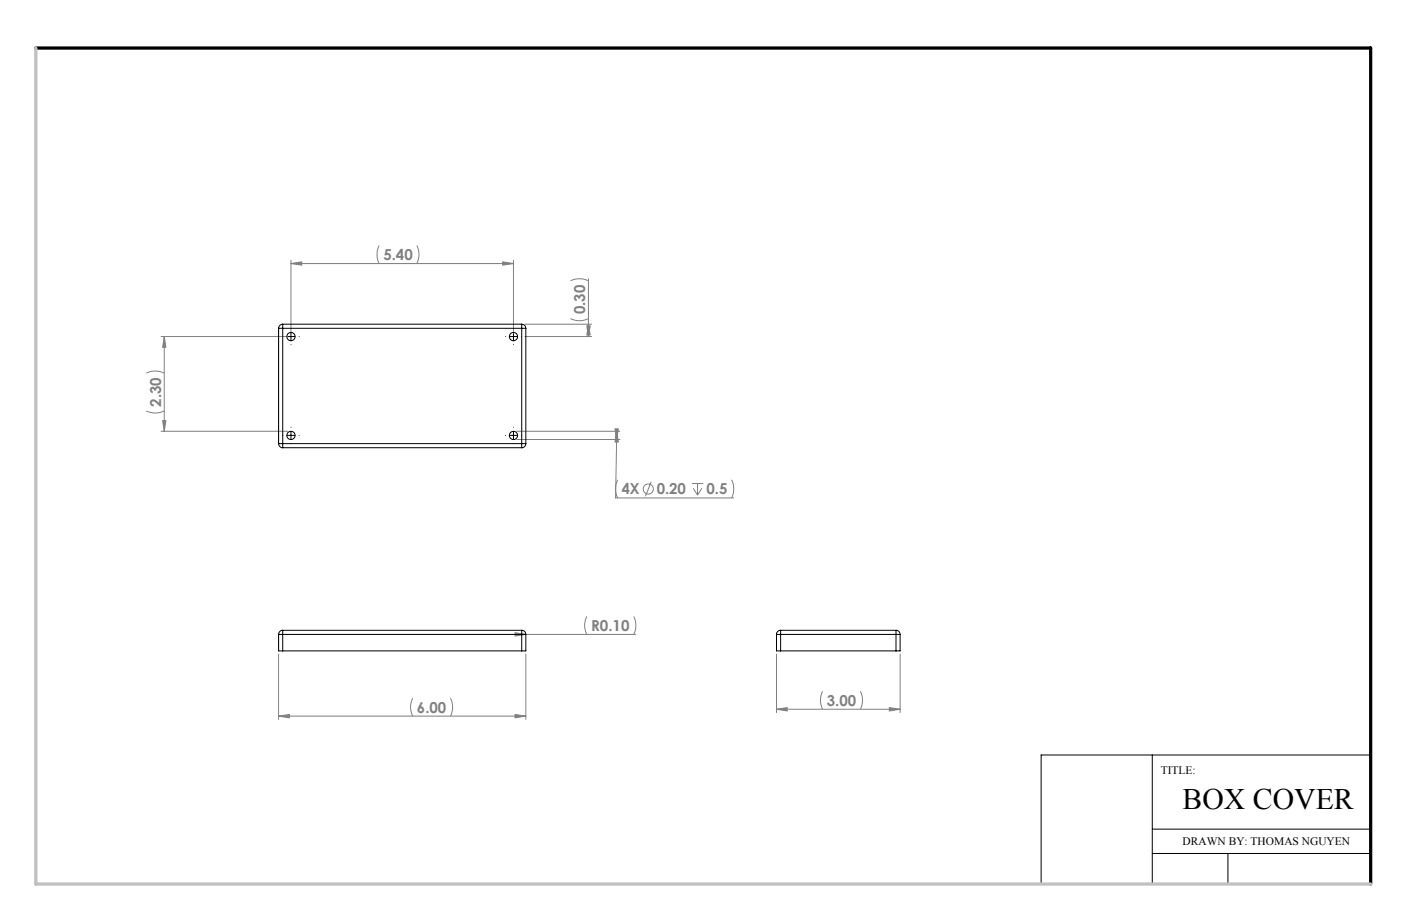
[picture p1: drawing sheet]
<svg xmlns="http://www.w3.org/2000/svg" width="432mm" height="279mm" viewBox="0 0 432 279" stroke-linecap="round" stroke-linejoin="round" font-family="sans-serif">
<g fill="none" stroke="#808080" stroke-width=".31">
<path d="M116.8 75.7a6.4 6.4 0 0 0 0 5.6M128.5 75.7a6.1 6.1 0 0 1 0 5.6M89.7 81.3l3.3-.5v1zM89.7 80.3v22.5M89.7 81.3h68.6M154.9 80.8l3.4 .5-3.4 .5zM158.3 80.3v22.5M161.8 100h20.6M175.8 98.2a6.1 6.1 0 0 0 5.6 0M175.8 86.6a6.4 6.4 0 0 1 5.6 0M181.4 100l.5 3.3h-1zM181.4 86v17.8"/>
<path d="M45.1 115.1a6.4 6.4 0 0 1 5.5 0M49.6 103.8h39.1M50.6 103.8v29.2M50.6 103.8l.5 3.3h-1zM161.8 103.8h20.6M180.9 100.5h1l-.5 3.3zM45.1 126.7a6.1 6.1 0 0 0 5.5 0M49.6 133h39.1M50.1 129.7h1l-.5 3.3zM159.2 133h31.9M159.2 135.5h31.9M189.5 132.3h1.1l-.5 3.2z"/>
<path d="M190.1 133v2.5M190.1 134.3l-.4 19.3h36.4M190.1 133l.5 3.3h-1.1zM190.4 148a6.5 6.5 0 0 0 0 5.6M200.7 148.6l-1.8 4.4M213.2 149.1h3.5M213.6 150.6l1.4 2.1M215 149.1v3.6M216.3 150.6l-1.3 2.1M225.5 148a6.2 6.2 0 0 1 0 5.6M158.8 195.1l3.3 .6-3.3 .4zM160.8 195.7h35.2"/>
<path d="M180.9 190.1a6.1 6.1 0 0 0 0 5.6M195.3 190.1a6.4 6.4 0 0 1 0 5.6M85.9 201.7v20.2M127.2 215.3a6.1 6.1 0 0 0 0 5.5M138.8 215.3a6.1 6.1 0 0 1 0 5.5M162.1 201.7v20.2M239.3 218.7l3.3-.5v1.1zM239.3 201.7v18M239.3 218.7h38.1M253.5 213.2a6.1 6.1 0 0 0 0 5.5M265.2 213.2a6.4 6.4 0 0 1 0 5.5M274.1 218.2l3.3 .5-3.3 .6z"/>
<path d="M277.4 201.7v18M85.9 220.8h76.2M85.9 220.8l3.3-.5v1.1zM158.8 220.3l3.3 .5-3.3 .6z"/>
<circle cx="199.8" cy="150.8" r="1.55"/>
</g>
<g fill="none" stroke="#000" stroke-width=".31" stroke-dasharray="15.2 1.3 1.3 1.3">
<path d="M87.2 103.8h.1M89.7 101.3h.1M89.7 106.3h.1M92.2 103.8h.1M155.8 103.8h.1M158.3 101.3h.1M158.3 106.3h.1M160.8 103.8h.1M87.2 134.3h.1M89.7 131.8v-.1M89.7 136.8h.1M92.2 134.3h.1"/>
<path d="M155.8 134.3h.1M158.3 131.8v-.1M158.3 136.8h.1M160.8 134.3h.1"/>
</g>
<g fill="none" stroke="#000" stroke-width=".31">
<path d="M88.4 103.8h2.5M89.7 102.6v2.5M157 103.8h2.5M158.3 102.6v2.5M88.4 134.3h2.5M89.7 133v2.5M157 134.3h2.5M158.3 133v2.5M355.1 232.8v39.8M422.5 232.8h-101.6v39.8M355.1 255.7h67.4M355.1 263.2h67.4"/>
<path d="M378.5 263.2v9.4"/>
</g>
<path d="M11 14.8h411.5v257.8" fill="none" stroke="#000" stroke-width="1"/>
<path d="M11 14.8v257.8h411.5" fill="none" stroke="#c0c0c0" stroke-width="1"/>
<g fill="#808080">
<path d="M158.7 195.1l3.4 .6-3.4 .4z"/>
<path d="M154.9 80.8l3.4 .5-3.4 .5zM89.7 81.3l3.3-.5v1z"/>
<path d="M85.9 220.8l3.3-.5v1.1zM158.8 220.3l3.3 .5-3.3 .6zM239.3 218.7l3.3-.5v1.1zM274.1 218.2l3.3 .5-3.3 .6zM190.1 133l.5 3.3h-1.1zM189.5 132.3h1.1l-.5 3.2z"/>
<path d="M180.9 100.5h1l-.5 3.3zM181.4 100l.5 3.3h-1z"/>
<path d="M50.6 103.8l.5 3.3h-1zM50.1 129.7h1l-.5 3.3z"/>
</g>
<g fill="none" stroke="#000" stroke-width=".31">
<path d="M87.1 100a1.33 1.33 0 0 0-1.2 1.2M87.1 100v1.2M87.1 100h73.7M160.8 100v1.2M160.8 100a1.26 1.26 0 0 1 1.3 1.2M85.9 101.2h1.2M85.9 101.2v35.6M87.1 101.2v35.6M87.1 101.2h73.7M160.8 101.2h1.3M160.8 101.2v35.6M162.1 101.2v35.6"/>
<path d="M85.9 136.8h1.2M85.9 136.8a1.26 1.26 0 0 0 1.2 1.3M87.1 136.8v1.3M87.1 136.8h73.7M87.1 138.1h73.7M160.8 136.8h1.3M160.8 136.8v1.3M162.1 136.8a1.21 1.21 0 0 1-1.3 1.3M85.9 195.7h1.2M85.9 195.7v5h1.2M87.1 194.4v1.3M87.1 194.4a1.26 1.26 0 0 0-1.2 1.3"/>
<path d="M87.1 195.7v5M87.1 195.7h73.7M87.1 194.4h73.7M160.8 194.4v1.3M160.8 195.7h1.3M160.8 194.4a1.21 1.21 0 0 1 1.3 1.3M160.8 195.7v5M162.1 195.7v5h-1.3M239.3 195.7h1.3M239.3 195.7v5h1.3M240.6 194.4v1.3M240.6 194.4a1.21 1.21 0 0 0-1.3 1.3"/>
<path d="M240.6 195.7h35.6M240.6 194.4h35.6M240.6 195.7v5M276.2 194.4a1.26 1.26 0 0 1 1.2 1.3M276.2 195.7h1.2M276.2 194.4v1.3M276.2 195.7v5M277.4 195.7v5h-1.2M87.1 200.7h73.7M240.6 200.7h35.6"/>
<circle cx="89.7" cy="103.8" r="1.26"/>
<circle cx="158.2" cy="103.8" r="1.26"/>
<circle cx="89.7" cy="134.3" r="1.26"/>
<circle cx="158.2" cy="134.3" r="1.26"/>
</g>
<text font-size="9.2" x="364.5" y="249.4">BOX COVER</text>
<g font-size="4.7" fill="#808080">
<text x="118.2" y="80.2">5.40</text>
<text x="180.4" y="96.9" transform="rotate(-90 180.4 96.9)">0.30</text>
<text x="49.6" y="125.4" transform="rotate(-90 49.6 125.4)">2.30</text>
<text x="191.6" y="152.5">4X</text>
<text x="202.4" y="152.5">0.20</text>
<text x="217.7" y="152.5">0.5</text>
<text x="182.2" y="194.6">R0.10</text>
<text x="128.5" y="219.8">6.00</text>
<text x="254.8" y="217.7">3.00</text>
</g>
<g font-size="3.5">
<text x="357.8" y="238.6">TITLE:</text>
<text x="364.5" y="260.4">DRAWN BY: THOMAS NGUYEN</text>
</g>
</svg>
